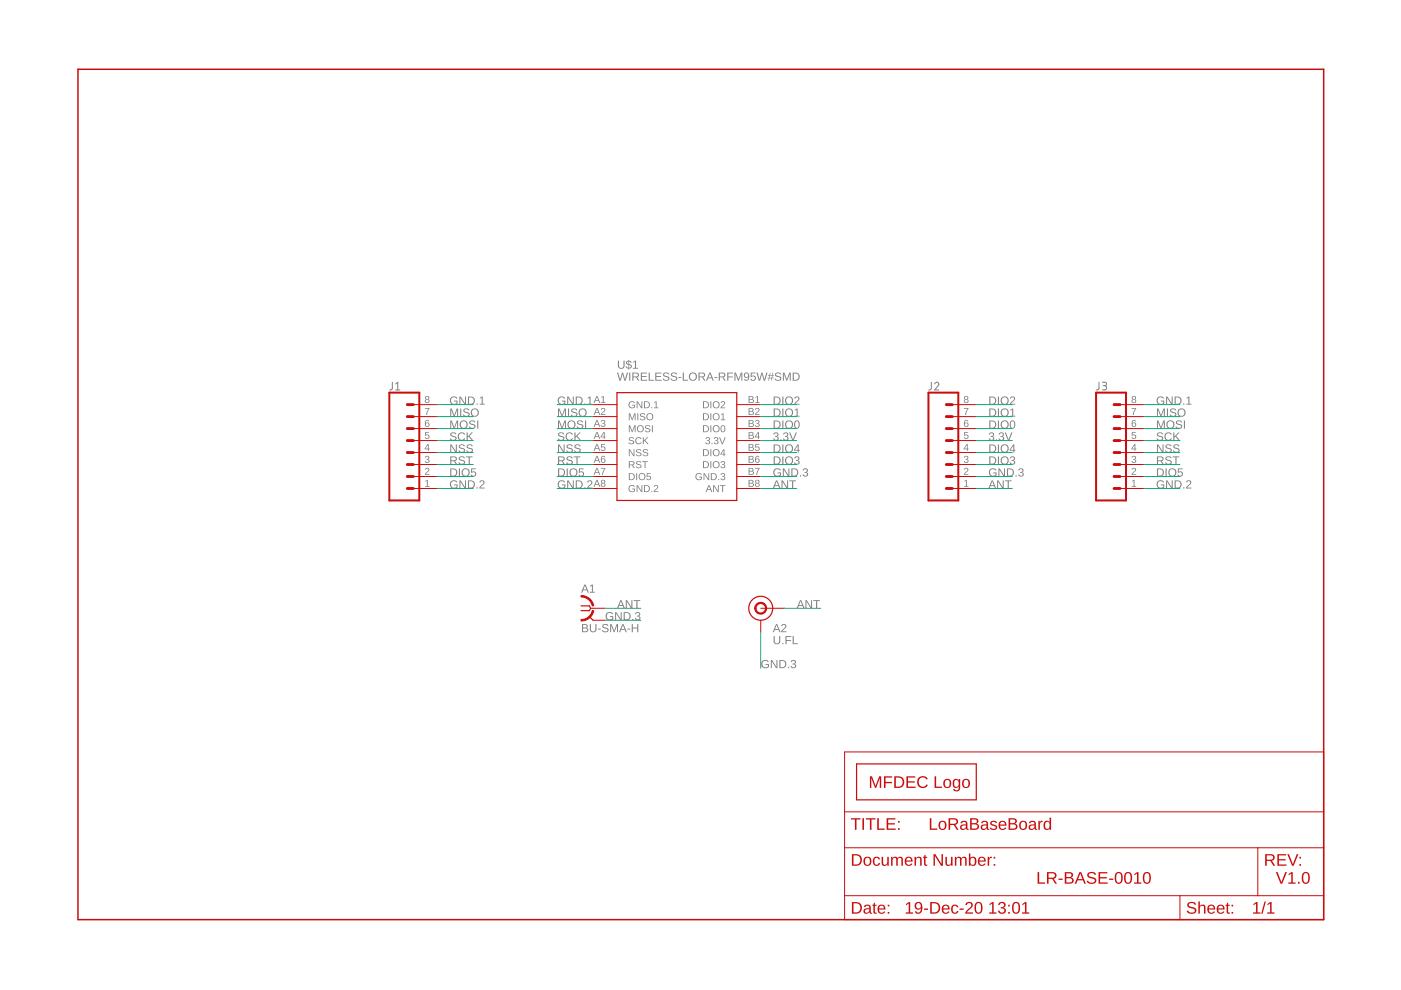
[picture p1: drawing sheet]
<?xml version="1.0" encoding="utf-8"?>
<!DOCTYPE eagle SYSTEM "eagle.dtd">
<!--
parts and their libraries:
diy-modules: Released under the Creative Commons Attribution 4.0 International License: http://creativecommons.org/licenses/by/4.0
SparkFun-Connectors: Licensing: Creative Commons ShareAlike 4.0 International - https://creativecommons.org/licenses/by-sa/4.0
-->
<eagle version="9.6.2">
<drawing>
<settings>
<setting alwaysvectorfont="no"/>
<setting verticaltext="up"/>
</settings>
<grid distance="0.1" unitdist="inch" unit="inch" style="lines" multiple="1" display="no" altdistance="0.01" altunitdist="inch" altunit="inch"/>
<schematic xreflabel="%F%N/%S.%C%R" xrefpart="/%S.%C%R">
<libraries>
<library name="frames">
<symbols>
<symbol name="DINA4_L">
<frame x1="0" y1="0" x2="264.16" y2="180.34" columns="4" rows="4" layer="94" border-left="no" border-top="no" border-right="no" border-bottom="no"/>
</symbol>
<symbol name="DOCFIELD">
<wire x1="0" y1="0" x2="71.12" y2="0" width="0.1016" layer="94"/>
<wire x1="101.6" y1="15.24" x2="87.63" y2="15.24" width="0.1016" layer="94"/>
<wire x1="0" y1="0" x2="0" y2="5.08" width="0.1016" layer="94"/>
<wire x1="0" y1="5.08" x2="71.12" y2="5.08" width="0.1016" layer="94"/>
<wire x1="0" y1="5.08" x2="0" y2="15.24" width="0.1016" layer="94"/>
<wire x1="101.6" y1="15.24" x2="101.6" y2="5.08" width="0.1016" layer="94"/>
<wire x1="71.12" y1="5.08" x2="71.12" y2="0" width="0.1016" layer="94"/>
<wire x1="71.12" y1="5.08" x2="87.63" y2="5.08" width="0.1016" layer="94"/>
<wire x1="71.12" y1="0" x2="101.6" y2="0" width="0.1016" layer="94"/>
<wire x1="87.63" y1="15.24" x2="87.63" y2="5.08" width="0.1016" layer="94"/>
<wire x1="87.63" y1="15.24" x2="0" y2="15.24" width="0.1016" layer="94"/>
<wire x1="87.63" y1="5.08" x2="101.6" y2="5.08" width="0.1016" layer="94"/>
<wire x1="101.6" y1="5.08" x2="101.6" y2="0" width="0.1016" layer="94"/>
<wire x1="0" y1="15.24" x2="0" y2="22.86" width="0.1016" layer="94"/>
<wire x1="101.6" y1="35.56" x2="0" y2="35.56" width="0.1016" layer="94"/>
<wire x1="101.6" y1="35.56" x2="101.6" y2="22.86" width="0.1016" layer="94"/>
<wire x1="0" y1="22.86" x2="101.6" y2="22.86" width="0.1016" layer="94"/>
<wire x1="0" y1="22.86" x2="0" y2="35.56" width="0.1016" layer="94"/>
<wire x1="101.6" y1="22.86" x2="101.6" y2="15.24" width="0.1016" layer="94"/>
<text x="1.27" y="1.27" size="2.54" layer="94">Date:</text>
<text x="12.7" y="1.27" size="2.54" layer="94">&gt;LAST_DATE_TIME</text>
<text x="72.39" y="1.27" size="2.54" layer="94">Sheet:</text>
<text x="86.36" y="1.27" size="2.54" layer="94">&gt;SHEET</text>
<text x="88.9" y="11.43" size="2.54" layer="94">REV:</text>
<text x="1.27" y="19.05" size="2.54" layer="94">TITLE:</text>
<text x="1.27" y="11.43" size="2.54" layer="94">Document Number:</text>
<text x="17.78" y="19.05" size="2.54" layer="94">&gt;DRAWING_NAME</text>
</symbol>
</symbols>
<devicesets>
<deviceset name="DINA4_L" prefix="FRAME" uservalue="yes">
<gates>
<gate name="G$1" symbol="DINA4_L" x="0" y="0"/>
<gate name="G$2" symbol="DOCFIELD" x="162.56" y="0" addlevel="must"/>
</gates>
<devices>
<device name="">
<technologies>
<technology name=""/>
</technologies>
</device>
</devices>
</deviceset>
</devicesets>
</library>
<library name="diy-modules">
<symbols>
<symbol name="WIRELESS-LORA-RFM95W">
<pin name="GND.1" x="-17.78" y="10.16" length="middle" direction="pwr"/>
<pin name="MISO" x="-17.78" y="7.62" length="middle"/>
<pin name="MOSI" x="-17.78" y="5.08" length="middle"/>
<pin name="SCK" x="-17.78" y="2.54" length="middle"/>
<pin name="NSS" x="-17.78" y="0" length="middle"/>
<pin name="RST" x="-17.78" y="-2.54" length="middle"/>
<pin name="DIO5" x="-17.78" y="-5.08" length="middle"/>
<pin name="GND.2" x="-17.78" y="-7.62" length="middle" direction="pwr"/>
<wire x1="12.7" y1="12.7" x2="12.7" y2="-10.16" width="0.254" layer="94"/>
<wire x1="12.7" y1="-10.16" x2="-12.7" y2="-10.16" width="0.254" layer="94"/>
<wire x1="-12.7" y1="-10.16" x2="-12.7" y2="12.7" width="0.254" layer="94"/>
<text x="-12.7" y="17.78" size="1.778" layer="95">&gt;NAME</text>
<text x="-12.7" y="15.24" size="1.778" layer="96">&gt;VALUE</text>
<pin name="ANT" x="17.78" y="-7.62" length="middle" direction="pas" rot="R180"/>
<pin name="GND.3" x="17.78" y="-5.08" length="middle" direction="pwr" rot="R180"/>
<pin name="DIO3" x="17.78" y="-2.54" length="middle" rot="R180"/>
<pin name="DIO4" x="17.78" y="0" length="middle" rot="R180"/>
<pin name="3.3V" x="17.78" y="2.54" length="middle" direction="pwr" rot="R180"/>
<pin name="DIO0" x="17.78" y="5.08" length="middle" rot="R180"/>
<pin name="DIO1" x="17.78" y="7.62" length="middle" rot="R180"/>
<pin name="DIO2" x="17.78" y="10.16" length="middle" rot="R180"/>
<wire x1="-12.7" y1="12.7" x2="12.7" y2="12.7" width="0.254" layer="94"/>
</symbol>
</symbols>
<devicesets>
<deviceset name="WIRELESS-LORA-RFM95W">
<gates>
<gate name="G$1" symbol="WIRELESS-LORA-RFM95W" x="0" y="0"/>
</gates>
<devices>
<device name="#THT" package="WIRELESS-LORA-RFM95W#THT">
<connects>
<connect gate="G$1" pin="3.3V" pad="B4"/>
<connect gate="G$1" pin="ANT" pad="B8"/>
<connect gate="G$1" pin="DIO0" pad="B3"/>
<connect gate="G$1" pin="DIO1" pad="B2"/>
<connect gate="G$1" pin="DIO2" pad="B1"/>
<connect gate="G$1" pin="DIO3" pad="B6"/>
<connect gate="G$1" pin="DIO4" pad="B5"/>
<connect gate="G$1" pin="DIO5" pad="A7"/>
<connect gate="G$1" pin="GND.1" pad="A1"/>
<connect gate="G$1" pin="GND.2" pad="A8"/>
<connect gate="G$1" pin="GND.3" pad="B7"/>
<connect gate="G$1" pin="MISO" pad="A2"/>
<connect gate="G$1" pin="MOSI" pad="A3"/>
<connect gate="G$1" pin="NSS" pad="A5"/>
<connect gate="G$1" pin="RST" pad="A6"/>
<connect gate="G$1" pin="SCK" pad="A4"/>
</connects>
<technologies>
<technology name=""/>
</technologies>
</device>
<device name="#SMD" package="WIRELESS-LORA-RFM95W#SMD">
<connects>
<connect gate="G$1" pin="3.3V" pad="B4"/>
<connect gate="G$1" pin="ANT" pad="B8"/>
<connect gate="G$1" pin="DIO0" pad="B3"/>
<connect gate="G$1" pin="DIO1" pad="B2"/>
<connect gate="G$1" pin="DIO2" pad="B1"/>
<connect gate="G$1" pin="DIO3" pad="B6"/>
<connect gate="G$1" pin="DIO4" pad="B5"/>
<connect gate="G$1" pin="DIO5" pad="A7"/>
<connect gate="G$1" pin="GND.1" pad="A1"/>
<connect gate="G$1" pin="GND.2" pad="A8"/>
<connect gate="G$1" pin="GND.3" pad="B7"/>
<connect gate="G$1" pin="MISO" pad="A2"/>
<connect gate="G$1" pin="MOSI" pad="A3"/>
<connect gate="G$1" pin="NSS" pad="A5"/>
<connect gate="G$1" pin="RST" pad="A6"/>
<connect gate="G$1" pin="SCK" pad="A4"/>
</connects>
<technologies>
<technology name=""/>
</technologies>
</device>
</devices>
</deviceset>
</devicesets>
</library>
<library name="SparkFun-Connectors">
<symbols>
<symbol name="CONN_08">
<wire x1="1.27" y1="-10.16" x2="-5.08" y2="-10.16" width="0.4064" layer="94"/>
<wire x1="-1.27" y1="-2.54" x2="0" y2="-2.54" width="0.6096" layer="94"/>
<wire x1="-1.27" y1="-5.08" x2="0" y2="-5.08" width="0.6096" layer="94"/>
<wire x1="-1.27" y1="-7.62" x2="0" y2="-7.62" width="0.6096" layer="94"/>
<wire x1="-5.08" y1="12.7" x2="-5.08" y2="-10.16" width="0.4064" layer="94"/>
<wire x1="1.27" y1="-10.16" x2="1.27" y2="12.7" width="0.4064" layer="94"/>
<wire x1="-5.08" y1="12.7" x2="1.27" y2="12.7" width="0.4064" layer="94"/>
<wire x1="-1.27" y1="2.54" x2="0" y2="2.54" width="0.6096" layer="94"/>
<wire x1="-1.27" y1="0" x2="0" y2="0" width="0.6096" layer="94"/>
<wire x1="-1.27" y1="5.08" x2="0" y2="5.08" width="0.6096" layer="94"/>
<wire x1="-1.27" y1="7.62" x2="0" y2="7.62" width="0.6096" layer="94"/>
<wire x1="-1.27" y1="10.16" x2="0" y2="10.16" width="0.6096" layer="94"/>
<text x="-5.08" y="-12.446" size="1.778" layer="96" font="vector">&gt;VALUE</text>
<text x="-5.08" y="13.208" size="1.778" layer="95" font="vector">&gt;NAME</text>
<pin name="1" x="5.08" y="-7.62" visible="pad" length="middle" direction="pas" swaplevel="1" rot="R180"/>
<pin name="2" x="5.08" y="-5.08" visible="pad" length="middle" direction="pas" swaplevel="1" rot="R180"/>
<pin name="3" x="5.08" y="-2.54" visible="pad" length="middle" direction="pas" swaplevel="1" rot="R180"/>
<pin name="4" x="5.08" y="0" visible="pad" length="middle" direction="pas" swaplevel="1" rot="R180"/>
<pin name="5" x="5.08" y="2.54" visible="pad" length="middle" direction="pas" swaplevel="1" rot="R180"/>
<pin name="6" x="5.08" y="5.08" visible="pad" length="middle" direction="pas" swaplevel="1" rot="R180"/>
<pin name="7" x="5.08" y="7.62" visible="pad" length="middle" direction="pas" swaplevel="1" rot="R180"/>
<pin name="8" x="5.08" y="10.16" visible="pad" length="middle" direction="pas" swaplevel="1" rot="R180"/>
</symbol>
<symbol name="U.FL-1">
<circle x="0" y="0" radius="1.1359" width="0.254" layer="94"/>
<circle x="0" y="0" radius="2.54" width="0.254" layer="94"/>
<pin name="GND" x="0" y="-5.08" visible="off" length="short" rot="R90"/>
<pin name="SIGNAL" x="5.08" y="0" visible="off" length="middle" rot="R180"/>
<text x="2.54" y="-5.08" size="1.778" layer="95">&gt;NAME</text>
<text x="2.54" y="-7.62" size="1.778" layer="96">&gt;Value</text>
</symbol>
</symbols>
<devicesets>
<deviceset name="CONN_08" prefix="J" uservalue="yes">
<gates>
<gate name="G$1" symbol="CONN_08" x="-2.54" y="0"/>
</gates>
<devices>
<device name="&quot;" package="1X08">
<connects>
<connect gate="G$1" pin="1" pad="1"/>
<connect gate="G$1" pin="2" pad="2"/>
<connect gate="G$1" pin="3" pad="3"/>
<connect gate="G$1" pin="4" pad="4"/>
<connect gate="G$1" pin="5" pad="5"/>
<connect gate="G$1" pin="6" pad="6"/>
<connect gate="G$1" pin="7" pad="7"/>
<connect gate="G$1" pin="8" pad="8"/>
</connects>
<technologies>
<technology name="">
<attribute name="PROD_ID" value="CONN-08438"/>
</technology>
</technologies>
</device>
<device name="LOCK" package="1X08_LOCK">
<connects>
<connect gate="G$1" pin="1" pad="1"/>
<connect gate="G$1" pin="2" pad="2"/>
<connect gate="G$1" pin="3" pad="3"/>
<connect gate="G$1" pin="4" pad="4"/>
<connect gate="G$1" pin="5" pad="5"/>
<connect gate="G$1" pin="6" pad="6"/>
<connect gate="G$1" pin="7" pad="7"/>
<connect gate="G$1" pin="8" pad="8"/>
</connects>
<technologies>
<technology name=""/>
</technologies>
</device>
<device name="LOCK_LONGPADS" package="1X08_LOCK_LONGPADS">
<connects>
<connect gate="G$1" pin="1" pad="1"/>
<connect gate="G$1" pin="2" pad="2"/>
<connect gate="G$1" pin="3" pad="3"/>
<connect gate="G$1" pin="4" pad="4"/>
<connect gate="G$1" pin="5" pad="5"/>
<connect gate="G$1" pin="6" pad="6"/>
<connect gate="G$1" pin="7" pad="7"/>
<connect gate="G$1" pin="8" pad="8"/>
</connects>
<technologies>
<technology name=""/>
</technologies>
</device>
<device name="LONGPADS" package="1X08_LONGPADS">
<connects>
<connect gate="G$1" pin="1" pad="1"/>
<connect gate="G$1" pin="2" pad="2"/>
<connect gate="G$1" pin="3" pad="3"/>
<connect gate="G$1" pin="4" pad="4"/>
<connect gate="G$1" pin="5" pad="5"/>
<connect gate="G$1" pin="6" pad="6"/>
<connect gate="G$1" pin="7" pad="7"/>
<connect gate="G$1" pin="8" pad="8"/>
</connects>
<technologies>
<technology name=""/>
</technologies>
</device>
<device name="3.5MM-8" package="SCREWTERMINAL-3.5MM-8">
<connects>
<connect gate="G$1" pin="1" pad="1"/>
<connect gate="G$1" pin="2" pad="2"/>
<connect gate="G$1" pin="3" pad="3"/>
<connect gate="G$1" pin="4" pad="4"/>
<connect gate="G$1" pin="5" pad="5"/>
<connect gate="G$1" pin="6" pad="6"/>
<connect gate="G$1" pin="7" pad="7"/>
<connect gate="G$1" pin="8" pad="8"/>
</connects>
<technologies>
<technology name=""/>
</technologies>
</device>
<device name="SMD-STRAIGHT-FEMALE" package="1X08_SMD">
<connects>
<connect gate="G$1" pin="1" pad="1"/>
<connect gate="G$1" pin="2" pad="2"/>
<connect gate="G$1" pin="3" pad="3"/>
<connect gate="G$1" pin="4" pad="4"/>
<connect gate="G$1" pin="5" pad="5"/>
<connect gate="G$1" pin="6" pad="6"/>
<connect gate="G$1" pin="7" pad="7"/>
<connect gate="G$1" pin="8" pad="8"/>
</connects>
<technologies>
<technology name="">
<attribute name="PROD_ID" value="CONN-10204"/>
<attribute name="SF_ID" value="PRT-11543" constant="no"/>
</technology>
</technologies>
</device>
<device name="SMD-STRAIGHT-ALT-FEMALE" package="1X08_SMD_ALT">
<connects>
<connect gate="G$1" pin="1" pad="1"/>
<connect gate="G$1" pin="2" pad="2"/>
<connect gate="G$1" pin="3" pad="3"/>
<connect gate="G$1" pin="4" pad="4"/>
<connect gate="G$1" pin="5" pad="5"/>
<connect gate="G$1" pin="6" pad="6"/>
<connect gate="G$1" pin="7" pad="7"/>
<connect gate="G$1" pin="8" pad="8"/>
</connects>
<technologies>
<technology name="">
<attribute name="PROD_ID" value="CONN-10204"/>
<attribute name="SF_ID" value="PRT-11543" constant="no"/>
</technology>
</technologies>
</device>
<device name="SMD-COMBO-FEMALE" package="1X08_SMD_COMBINED">
<connects>
<connect gate="G$1" pin="1" pad="1 1@2"/>
<connect gate="G$1" pin="2" pad="2 2@2"/>
<connect gate="G$1" pin="3" pad="3 3@2"/>
<connect gate="G$1" pin="4" pad="4 4@2"/>
<connect gate="G$1" pin="5" pad="5 5@2"/>
<connect gate="G$1" pin="6" pad="6 6@2"/>
<connect gate="G$1" pin="7" pad="7 7@2"/>
<connect gate="G$1" pin="8" pad="8 8@2"/>
</connects>
<technologies>
<technology name="">
<attribute name="PROD_ID" value="CONN-10204"/>
<attribute name="SF_ID" value="PRT-11543" constant="no"/>
</technology>
</technologies>
</device>
<device name="BM08B-SRSS-TB" package="BM08B-SRSS-TB">
<connects>
<connect gate="G$1" pin="1" pad="1"/>
<connect gate="G$1" pin="2" pad="2"/>
<connect gate="G$1" pin="3" pad="3"/>
<connect gate="G$1" pin="4" pad="4"/>
<connect gate="G$1" pin="5" pad="5"/>
<connect gate="G$1" pin="6" pad="6"/>
<connect gate="G$1" pin="7" pad="7"/>
<connect gate="G$1" pin="8" pad="8"/>
</connects>
<technologies>
<technology name="">
<attribute name="PROD_ID" value="CONN-10556" constant="no"/>
</technology>
</technologies>
</device>
<device name="SMD-MALE" package="1X08_SMD_MALE">
<connects>
<connect gate="G$1" pin="1" pad="1"/>
<connect gate="G$1" pin="2" pad="2"/>
<connect gate="G$1" pin="3" pad="3"/>
<connect gate="G$1" pin="4" pad="4"/>
<connect gate="G$1" pin="5" pad="5"/>
<connect gate="G$1" pin="6" pad="6"/>
<connect gate="G$1" pin="7" pad="7"/>
<connect gate="G$1" pin="8" pad="8"/>
</connects>
<technologies>
<technology name="">
<attribute name="PROD_ID" value="CONN-11292"/>
<attribute name="SF_ID" value="PRT-11541" constant="no"/>
</technology>
</technologies>
</device>
<device name="NO_SILK_FEMALE_PTH" package="1X08_NO_SILK">
<connects>
<connect gate="G$1" pin="1" pad="1"/>
<connect gate="G$1" pin="2" pad="2"/>
<connect gate="G$1" pin="3" pad="3"/>
<connect gate="G$1" pin="4" pad="4"/>
<connect gate="G$1" pin="5" pad="5"/>
<connect gate="G$1" pin="6" pad="6"/>
<connect gate="G$1" pin="7" pad="7"/>
<connect gate="G$1" pin="8" pad="8"/>
</connects>
<technologies>
<technology name="">
<attribute name="PROD_ID" value="CONN-08438"/>
</technology>
</technologies>
</device>
<device name="LOCK_NO_SILK" package="1X08_LOCK_NO_SILK">
<connects>
<connect gate="G$1" pin="1" pad="1"/>
<connect gate="G$1" pin="2" pad="2"/>
<connect gate="G$1" pin="3" pad="3"/>
<connect gate="G$1" pin="4" pad="4"/>
<connect gate="G$1" pin="5" pad="5"/>
<connect gate="G$1" pin="6" pad="6"/>
<connect gate="G$1" pin="7" pad="7"/>
<connect gate="G$1" pin="8" pad="8"/>
</connects>
<technologies>
<technology name=""/>
</technologies>
</device>
<device name="FEMALE_LOCK" package="1X08_FEMALE_LOCK">
<connects>
<connect gate="G$1" pin="1" pad="1"/>
<connect gate="G$1" pin="2" pad="2"/>
<connect gate="G$1" pin="3" pad="3"/>
<connect gate="G$1" pin="4" pad="4"/>
<connect gate="G$1" pin="5" pad="5"/>
<connect gate="G$1" pin="6" pad="6"/>
<connect gate="G$1" pin="7" pad="7"/>
<connect gate="G$1" pin="8" pad="8"/>
</connects>
<technologies>
<technology name="">
<attribute name="PROD_ID" value="CONN-09233" constant="no"/>
<attribute name="SF_ID" value="PRT-09279" constant="no"/>
</technology>
</technologies>
</device>
<device name="SMD-COMBO-FEMALE_NC" package="1X08_SMD_COMBINED_NC">
<connects>
<connect gate="G$1" pin="1" pad="1 1@2"/>
<connect gate="G$1" pin="2" pad="2 2@2"/>
<connect gate="G$1" pin="3" pad="3 3@2"/>
<connect gate="G$1" pin="4" pad="4 4@2"/>
<connect gate="G$1" pin="5" pad="5 5@2"/>
<connect gate="G$1" pin="6" pad="6 6@2"/>
<connect gate="G$1" pin="7" pad="7 7@2"/>
<connect gate="G$1" pin="8" pad="8 8@2"/>
</connects>
<technologies>
<technology name="">
<attribute name="PROD_ID" value="CONN-10204" constant="no"/>
</technology>
</technologies>
</device>
</devices>
</deviceset>
<deviceset name="U.FL2PIN" prefix="J" uservalue="yes">
<gates>
<gate name="G$1" symbol="U.FL-1" x="0" y="0"/>
</gates>
<devices>
<device name="" package="U.FL">
<connects>
<connect gate="G$1" pin="GND" pad="1 2"/>
<connect gate="G$1" pin="SIGNAL" pad="FEED"/>
</connects>
<technologies>
<technology name="">
<attribute name="PROD_ID" value="CONN-09193"/>
<attribute name="SF_ID" value="WRL-09144" constant="no"/>
<attribute name="VALUE" value="U.FL"/>
</technology>
</technologies>
</device>
</devices>
</deviceset>
</devicesets>
</library>
<library name="con-coax">
<symbols>
<symbol name="BNC-FGND">
<wire x1="0" y1="-2.54" x2="-0.762" y2="-1.778" width="0.254" layer="94"/>
<wire x1="0" y1="0" x2="-0.508" y2="0" width="0.1524" layer="94"/>
<wire x1="-2.54" y1="0.508" x2="-0.762" y2="0.508" width="0.254" layer="94"/>
<wire x1="-0.762" y1="0.508" x2="-0.508" y2="0" width="0.254" layer="94"/>
<wire x1="-0.508" y1="0" x2="-0.762" y2="-0.508" width="0.254" layer="94"/>
<wire x1="-0.762" y1="-0.508" x2="-2.54" y2="-0.508" width="0.254" layer="94"/>
<wire x1="-2.54" y1="2.54" x2="0" y2="0.508" width="0.3048" layer="94" curve="-79.611142" cap="flat"/>
<wire x1="-2.54" y1="-2.54" x2="0" y2="-0.508" width="0.3048" layer="94" curve="79.611142" cap="flat"/>
<text x="-2.54" y="-5.08" size="1.778" layer="96">&gt;VALUE</text>
<text x="-2.54" y="3.302" size="1.778" layer="95">&gt;NAME</text>
<pin name="1" x="2.54" y="0" visible="off" length="short" direction="pas" rot="R180"/>
<pin name="2" x="2.54" y="-2.54" visible="off" length="short" direction="pas" rot="R180"/>
</symbol>
</symbols>
<devicesets>
<deviceset name="BU-SMA-H" prefix="X">
<gates>
<gate name="G$1" symbol="BNC-FGND" x="0" y="0"/>
</gates>
<devices>
<device name="" package="BU-SMA-H">
<connects>
<connect gate="G$1" pin="1" pad="1"/>
<connect gate="G$1" pin="2" pad="2 3 4 5"/>
</connects>
<package3dinstances>
<package3dinstance package3d_urn="urn:adsk.eagle:package:6206/1"/>
</package3dinstances>
<technologies>
<technology name="">
<attribute name="MF" value="" constant="no"/>
<attribute name="MPN" value="" constant="no"/>
<attribute name="OC_FARNELL" value="unknown" constant="no"/>
<attribute name="OC_NEWARK" value="unknown" constant="no"/>
<attribute name="POPULARITY" value="4" constant="no"/>
</technology>
</technologies>
</device>
</devices>
</deviceset>
</devicesets>
</library>
<library name="_my_logos">
<symbols>
<symbol name="MFDECLOGO">
<text x="2.54" y="2.54" size="2.54" layer="94">MFDEC Logo</text>
<wire x1="0" y1="0" x2="0" y2="7.62" width="0.254" layer="94"/>
<wire x1="0" y1="7.62" x2="25.4" y2="7.62" width="0.254" layer="94"/>
<wire x1="25.4" y1="7.62" x2="25.4" y2="0" width="0.254" layer="94"/>
<wire x1="25.4" y1="0" x2="0" y2="0" width="0.254" layer="94"/>
</symbol>
</symbols>
<devicesets>
<deviceset name="MFDECLOGO" prefix="LOGO">
<gates>
<gate name="G$1" symbol="MFDECLOGO" x="0" y="0"/>
</gates>
<devices>
<device name="_SQ_5MM" package="MFDEC_SQ_5MM">
<technologies>
<technology name=""/>
</technologies>
</device>
<device name="_SQ_8MM" package="MFDEC_SQ_8MM">
<technologies>
<technology name=""/>
</technologies>
</device>
<device name="_SQ_16MM" package="MFDEC_SQ_16MM">
<technologies>
<technology name=""/>
</technologies>
</device>
<device name="_SQ_10MM" package="MFDEC_SQ_10MM">
<technologies>
<technology name=""/>
</technologies>
</device>
<device name="_SQ_20MM" package="MFDEC_SQ_20MM">
<technologies>
<technology name=""/>
</technologies>
</device>
<device name="_L_20MM" package="MFDEC_L_20MM">
<technologies>
<technology name=""/>
</technologies>
</device>
<device name="_L_30MM" package="MFDEC_L_30MM">
<technologies>
<technology name=""/>
</technologies>
</device>
<device name="_L_40MM" package="MFDEC_L_40MM">
<technologies>
<technology name=""/>
</technologies>
</device>
<device name="_L_10MM" package="MFDEC_L_10MM">
<technologies>
<technology name=""/>
</technologies>
</device>
</devices>
</deviceset>
</devicesets>
</library>
</libraries>
<attributes>
</attributes>
<variantdefs>
</variantdefs>
<classes>
<class number="0" name="default" width="0" drill="0">
</class>
</classes>
<parts>
<part name="FRAME1" library="frames" deviceset="DINA4_L" device=""/>
<part name="U$1" library="diy-modules" deviceset="WIRELESS-LORA-RFM95W" device="#SMD"/>
<part name="J1" library="SparkFun-Connectors" deviceset="CONN_08" device="NO_SILK_FEMALE_PTH"/>
<part name="J2" library="SparkFun-Connectors" deviceset="CONN_08" device="NO_SILK_FEMALE_PTH"/>
<part name="J3" library="SparkFun-Connectors" deviceset="CONN_08" device="NO_SILK_FEMALE_PTH"/>
<part name="A2" library="SparkFun-Connectors" deviceset="U.FL2PIN" device="" value="U.FL"/>
<part name="A1" library="con-coax" deviceset="BU-SMA-H" device="" package3d_urn="urn:adsk.eagle:package:6206/1"/>
<part name="LOGO1" library="_my_logos" deviceset="MFDECLOGO" device="_SQ_8MM"/>
</parts>
<sheets>
<sheet>
<plain>
<text x="254" y="7.62" size="2.54" layer="94">V1.1</text>
<text x="203.2" y="7.62" size="2.54" layer="94">LR-BASE-0011</text>
</plain>
<instances>
<instance part="FRAME1" gate="G$1" x="0" y="0" smashed="yes"/>
<instance part="FRAME1" gate="G$2" x="162.56" y="0" smashed="yes">
<attribute name="LAST_DATE_TIME" x="175.26" y="1.27" size="2.54" layer="94"/>
<attribute name="SHEET" x="248.92" y="1.27" size="2.54" layer="94"/>
<attribute name="DRAWING_NAME" x="180.34" y="19.05" size="2.54" layer="94"/>
</instance>
<instance part="U$1" gate="G$1" x="127" y="99.06" smashed="yes">
<attribute name="NAME" x="114.3" y="116.84" size="1.778" layer="95"/>
<attribute name="VALUE" x="114.3" y="114.3" size="1.778" layer="96"/>
</instance>
<instance part="J1" gate="G$1" x="71.12" y="99.06" smashed="yes">
<attribute name="VALUE" x="66.04" y="86.614" size="1.778" layer="96" font="vector"/>
<attribute name="NAME" x="66.04" y="112.268" size="1.778" layer="95" font="vector"/>
</instance>
<instance part="J2" gate="G$1" x="185.42" y="99.06" smashed="yes">
<attribute name="VALUE" x="180.34" y="86.614" size="1.778" layer="96" font="vector"/>
<attribute name="NAME" x="180.34" y="112.268" size="1.778" layer="95" font="vector"/>
</instance>
<instance part="J3" gate="G$1" x="220.98" y="99.06" smashed="yes">
<attribute name="VALUE" x="215.9" y="86.614" size="1.778" layer="96" font="vector"/>
<attribute name="NAME" x="215.9" y="112.268" size="1.778" layer="95" font="vector"/>
</instance>
<instance part="A2" gate="G$1" x="144.78" y="66.04" smashed="yes">
<attribute name="NAME" x="147.32" y="60.96" size="1.778" layer="95"/>
<attribute name="VALUE" x="147.32" y="58.42" size="1.778" layer="96"/>
</instance>
<instance part="A1" gate="G$1" x="109.22" y="66.04" smashed="yes">
<attribute name="VALUE" x="106.68" y="60.96" size="1.778" layer="96"/>
<attribute name="NAME" x="106.68" y="69.342" size="1.778" layer="95"/>
</instance>
<instance part="LOGO1" gate="G$1" x="165.1" y="25.4" smashed="yes"/>
</instances>
<busses>
</busses>
<nets>
<net name="DIO2" class="0">
<segment>
<pinref part="U$1" gate="G$1" pin="DIO2"/>
<wire x1="144.78" y1="109.22" x2="152.4" y2="109.22" width="0.1524" layer="91"/>
<label x="147.32" y="109.22" size="1.778" layer="95"/>
</segment>
<segment>
<pinref part="J2" gate="G$1" pin="8"/>
<wire x1="190.5" y1="109.22" x2="198.12" y2="109.22" width="0.1524" layer="91"/>
<label x="193.04" y="109.22" size="1.778" layer="95"/>
</segment>
</net>
<net name="DIO1" class="0">
<segment>
<pinref part="U$1" gate="G$1" pin="DIO1"/>
<wire x1="144.78" y1="106.68" x2="152.4" y2="106.68" width="0.1524" layer="91"/>
<label x="147.32" y="106.68" size="1.778" layer="95"/>
</segment>
<segment>
<pinref part="J2" gate="G$1" pin="7"/>
<wire x1="190.5" y1="106.68" x2="198.12" y2="106.68" width="0.1524" layer="91"/>
<label x="193.04" y="106.68" size="1.778" layer="95"/>
</segment>
</net>
<net name="DIO0" class="0">
<segment>
<pinref part="U$1" gate="G$1" pin="DIO0"/>
<wire x1="144.78" y1="104.14" x2="152.4" y2="104.14" width="0.1524" layer="91"/>
<label x="147.32" y="104.14" size="1.778" layer="95"/>
</segment>
<segment>
<pinref part="J2" gate="G$1" pin="6"/>
<wire x1="190.5" y1="104.14" x2="198.12" y2="104.14" width="0.1524" layer="91"/>
<label x="193.04" y="104.14" size="1.778" layer="95"/>
</segment>
</net>
<net name="3.3V" class="0">
<segment>
<pinref part="U$1" gate="G$1" pin="3.3V"/>
<wire x1="144.78" y1="101.6" x2="152.4" y2="101.6" width="0.1524" layer="91"/>
<label x="147.32" y="101.6" size="1.778" layer="95"/>
</segment>
<segment>
<pinref part="J2" gate="G$1" pin="5"/>
<wire x1="190.5" y1="101.6" x2="198.12" y2="101.6" width="0.1524" layer="91"/>
<label x="193.04" y="101.6" size="1.778" layer="95"/>
</segment>
</net>
<net name="DIO4" class="0">
<segment>
<pinref part="U$1" gate="G$1" pin="DIO4"/>
<wire x1="144.78" y1="99.06" x2="152.4" y2="99.06" width="0.1524" layer="91"/>
<label x="147.32" y="99.06" size="1.778" layer="95"/>
</segment>
<segment>
<pinref part="J2" gate="G$1" pin="4"/>
<wire x1="190.5" y1="99.06" x2="198.12" y2="99.06" width="0.1524" layer="91"/>
<label x="193.04" y="99.06" size="1.778" layer="95"/>
</segment>
</net>
<net name="DIO3" class="0">
<segment>
<pinref part="U$1" gate="G$1" pin="DIO3"/>
<wire x1="144.78" y1="96.52" x2="152.4" y2="96.52" width="0.1524" layer="91"/>
<label x="147.32" y="96.52" size="1.778" layer="95"/>
</segment>
<segment>
<pinref part="J2" gate="G$1" pin="3"/>
<wire x1="190.5" y1="96.52" x2="198.12" y2="96.52" width="0.1524" layer="91"/>
<label x="193.04" y="96.52" size="1.778" layer="95"/>
</segment>
</net>
<net name="GND.3" class="0">
<segment>
<pinref part="U$1" gate="G$1" pin="GND.3"/>
<wire x1="144.78" y1="93.98" x2="152.4" y2="93.98" width="0.1524" layer="91"/>
<label x="147.32" y="93.98" size="1.778" layer="95"/>
</segment>
<segment>
<pinref part="J2" gate="G$1" pin="2"/>
<wire x1="190.5" y1="93.98" x2="198.12" y2="93.98" width="0.1524" layer="91"/>
<label x="193.04" y="93.98" size="1.778" layer="95"/>
</segment>
<segment>
<pinref part="A2" gate="G$1" pin="GND"/>
<wire x1="144.78" y1="60.96" x2="144.78" y2="53.34" width="0.1524" layer="91"/>
<label x="144.78" y="53.34" size="1.778" layer="95"/>
</segment>
<segment>
<pinref part="A1" gate="G$1" pin="2"/>
<wire x1="111.76" y1="63.5" x2="119.38" y2="63.5" width="0.1524" layer="91"/>
<label x="111.76" y="63.5" size="1.778" layer="95"/>
</segment>
</net>
<net name="ANT" class="0">
<segment>
<pinref part="U$1" gate="G$1" pin="ANT"/>
<wire x1="144.78" y1="91.44" x2="152.4" y2="91.44" width="0.1524" layer="91"/>
<label x="147.32" y="91.44" size="1.778" layer="95"/>
</segment>
<segment>
<pinref part="J2" gate="G$1" pin="1"/>
<wire x1="190.5" y1="91.44" x2="198.12" y2="91.44" width="0.1524" layer="91"/>
<label x="193.04" y="91.44" size="1.778" layer="95"/>
</segment>
<segment>
<pinref part="A2" gate="G$1" pin="SIGNAL"/>
<wire x1="149.86" y1="66.04" x2="157.48" y2="66.04" width="0.1524" layer="91"/>
<label x="152.4" y="66.04" size="1.778" layer="95"/>
</segment>
<segment>
<pinref part="A1" gate="G$1" pin="1"/>
<wire x1="111.76" y1="66.04" x2="119.38" y2="66.04" width="0.1524" layer="91"/>
<label x="114.3" y="66.04" size="1.778" layer="95"/>
</segment>
</net>
<net name="GND.1" class="0">
<segment>
<pinref part="U$1" gate="G$1" pin="GND.1"/>
<wire x1="109.22" y1="109.22" x2="101.6" y2="109.22" width="0.1524" layer="91"/>
<label x="101.6" y="109.22" size="1.778" layer="95"/>
</segment>
<segment>
<pinref part="J1" gate="G$1" pin="8"/>
<wire x1="76.2" y1="109.22" x2="83.82" y2="109.22" width="0.1524" layer="91"/>
<label x="78.74" y="109.22" size="1.778" layer="95"/>
</segment>
<segment>
<pinref part="J3" gate="G$1" pin="8"/>
<wire x1="226.06" y1="109.22" x2="233.68" y2="109.22" width="0.1524" layer="91"/>
<label x="228.6" y="109.22" size="1.778" layer="95"/>
</segment>
</net>
<net name="MISO" class="0">
<segment>
<pinref part="U$1" gate="G$1" pin="MISO"/>
<wire x1="109.22" y1="106.68" x2="101.6" y2="106.68" width="0.1524" layer="91"/>
<label x="101.6" y="106.68" size="1.778" layer="95"/>
</segment>
<segment>
<pinref part="J1" gate="G$1" pin="7"/>
<wire x1="76.2" y1="106.68" x2="83.82" y2="106.68" width="0.1524" layer="91"/>
<label x="78.74" y="106.68" size="1.778" layer="95"/>
</segment>
<segment>
<pinref part="J3" gate="G$1" pin="7"/>
<wire x1="226.06" y1="106.68" x2="233.68" y2="106.68" width="0.1524" layer="91"/>
<label x="228.6" y="106.68" size="1.778" layer="95"/>
</segment>
</net>
<net name="MOSI" class="0">
<segment>
<pinref part="U$1" gate="G$1" pin="MOSI"/>
<wire x1="109.22" y1="104.14" x2="101.6" y2="104.14" width="0.1524" layer="91"/>
<label x="101.6" y="104.14" size="1.778" layer="95"/>
</segment>
<segment>
<pinref part="J1" gate="G$1" pin="6"/>
<wire x1="76.2" y1="104.14" x2="83.82" y2="104.14" width="0.1524" layer="91"/>
<label x="78.74" y="104.14" size="1.778" layer="95"/>
</segment>
<segment>
<pinref part="J3" gate="G$1" pin="6"/>
<wire x1="226.06" y1="104.14" x2="233.68" y2="104.14" width="0.1524" layer="91"/>
<label x="228.6" y="104.14" size="1.778" layer="95"/>
</segment>
</net>
<net name="SCK" class="0">
<segment>
<pinref part="U$1" gate="G$1" pin="SCK"/>
<wire x1="109.22" y1="101.6" x2="101.6" y2="101.6" width="0.1524" layer="91"/>
<label x="101.6" y="101.6" size="1.778" layer="95"/>
</segment>
<segment>
<pinref part="J1" gate="G$1" pin="5"/>
<wire x1="76.2" y1="101.6" x2="83.82" y2="101.6" width="0.1524" layer="91"/>
<label x="78.74" y="101.6" size="1.778" layer="95"/>
</segment>
<segment>
<pinref part="J3" gate="G$1" pin="5"/>
<wire x1="226.06" y1="101.6" x2="233.68" y2="101.6" width="0.1524" layer="91"/>
<label x="228.6" y="101.6" size="1.778" layer="95"/>
</segment>
</net>
<net name="NSS" class="0">
<segment>
<pinref part="U$1" gate="G$1" pin="NSS"/>
<wire x1="109.22" y1="99.06" x2="101.6" y2="99.06" width="0.1524" layer="91"/>
<label x="101.6" y="99.06" size="1.778" layer="95"/>
</segment>
<segment>
<pinref part="J1" gate="G$1" pin="4"/>
<wire x1="76.2" y1="99.06" x2="83.82" y2="99.06" width="0.1524" layer="91"/>
<label x="78.74" y="99.06" size="1.778" layer="95"/>
</segment>
<segment>
<pinref part="J3" gate="G$1" pin="4"/>
<wire x1="226.06" y1="99.06" x2="233.68" y2="99.06" width="0.1524" layer="91"/>
<label x="228.6" y="99.06" size="1.778" layer="95"/>
</segment>
</net>
<net name="RST" class="0">
<segment>
<pinref part="U$1" gate="G$1" pin="RST"/>
<wire x1="109.22" y1="96.52" x2="101.6" y2="96.52" width="0.1524" layer="91"/>
<label x="101.6" y="96.52" size="1.778" layer="95"/>
</segment>
<segment>
<pinref part="J1" gate="G$1" pin="3"/>
<wire x1="76.2" y1="96.52" x2="83.82" y2="96.52" width="0.1524" layer="91"/>
<label x="78.74" y="96.52" size="1.778" layer="95"/>
</segment>
<segment>
<pinref part="J3" gate="G$1" pin="3"/>
<wire x1="226.06" y1="96.52" x2="233.68" y2="96.52" width="0.1524" layer="91"/>
<label x="228.6" y="96.52" size="1.778" layer="95"/>
</segment>
</net>
<net name="DIO5" class="0">
<segment>
<pinref part="U$1" gate="G$1" pin="DIO5"/>
<wire x1="109.22" y1="93.98" x2="101.6" y2="93.98" width="0.1524" layer="91"/>
<label x="101.6" y="93.98" size="1.778" layer="95"/>
</segment>
<segment>
<pinref part="J1" gate="G$1" pin="2"/>
<wire x1="76.2" y1="93.98" x2="83.82" y2="93.98" width="0.1524" layer="91"/>
<label x="78.74" y="93.98" size="1.778" layer="95"/>
</segment>
<segment>
<pinref part="J3" gate="G$1" pin="2"/>
<wire x1="226.06" y1="93.98" x2="233.68" y2="93.98" width="0.1524" layer="91"/>
<label x="228.6" y="93.98" size="1.778" layer="95"/>
</segment>
</net>
<net name="GND.2" class="0">
<segment>
<pinref part="U$1" gate="G$1" pin="GND.2"/>
<wire x1="109.22" y1="91.44" x2="101.6" y2="91.44" width="0.1524" layer="91"/>
<label x="101.6" y="91.44" size="1.778" layer="95"/>
</segment>
<segment>
<pinref part="J1" gate="G$1" pin="1"/>
<wire x1="76.2" y1="91.44" x2="83.82" y2="91.44" width="0.1524" layer="91"/>
<label x="78.74" y="91.44" size="1.778" layer="95"/>
</segment>
<segment>
<pinref part="J3" gate="G$1" pin="1"/>
<wire x1="226.06" y1="91.44" x2="233.68" y2="91.44" width="0.1524" layer="91"/>
<label x="228.6" y="91.44" size="1.778" layer="95"/>
</segment>
</net>
</nets>
</sheet>
</sheets>
</schematic>
</drawing>
<compatibility>
<note version="8.2" severity="warning">
Since Version 8.2, EAGLE supports online libraries. The ids
of those online libraries will not be understood (or retained)
with this version.
</note>
<note version="8.3" severity="warning">
Since Version 8.3, EAGLE supports URNs for individual library
assets (packages, symbols, and devices). The URNs of those assets
will not be understood (or retained) with this version.
</note>
<note version="8.3" severity="warning">
Since Version 8.3, EAGLE supports the association of 3D packages
with devices in libraries, schematics, and board files. Those 3D
packages will not be understood (or retained) with this version.
</note>
</compatibility>
</eagle>
